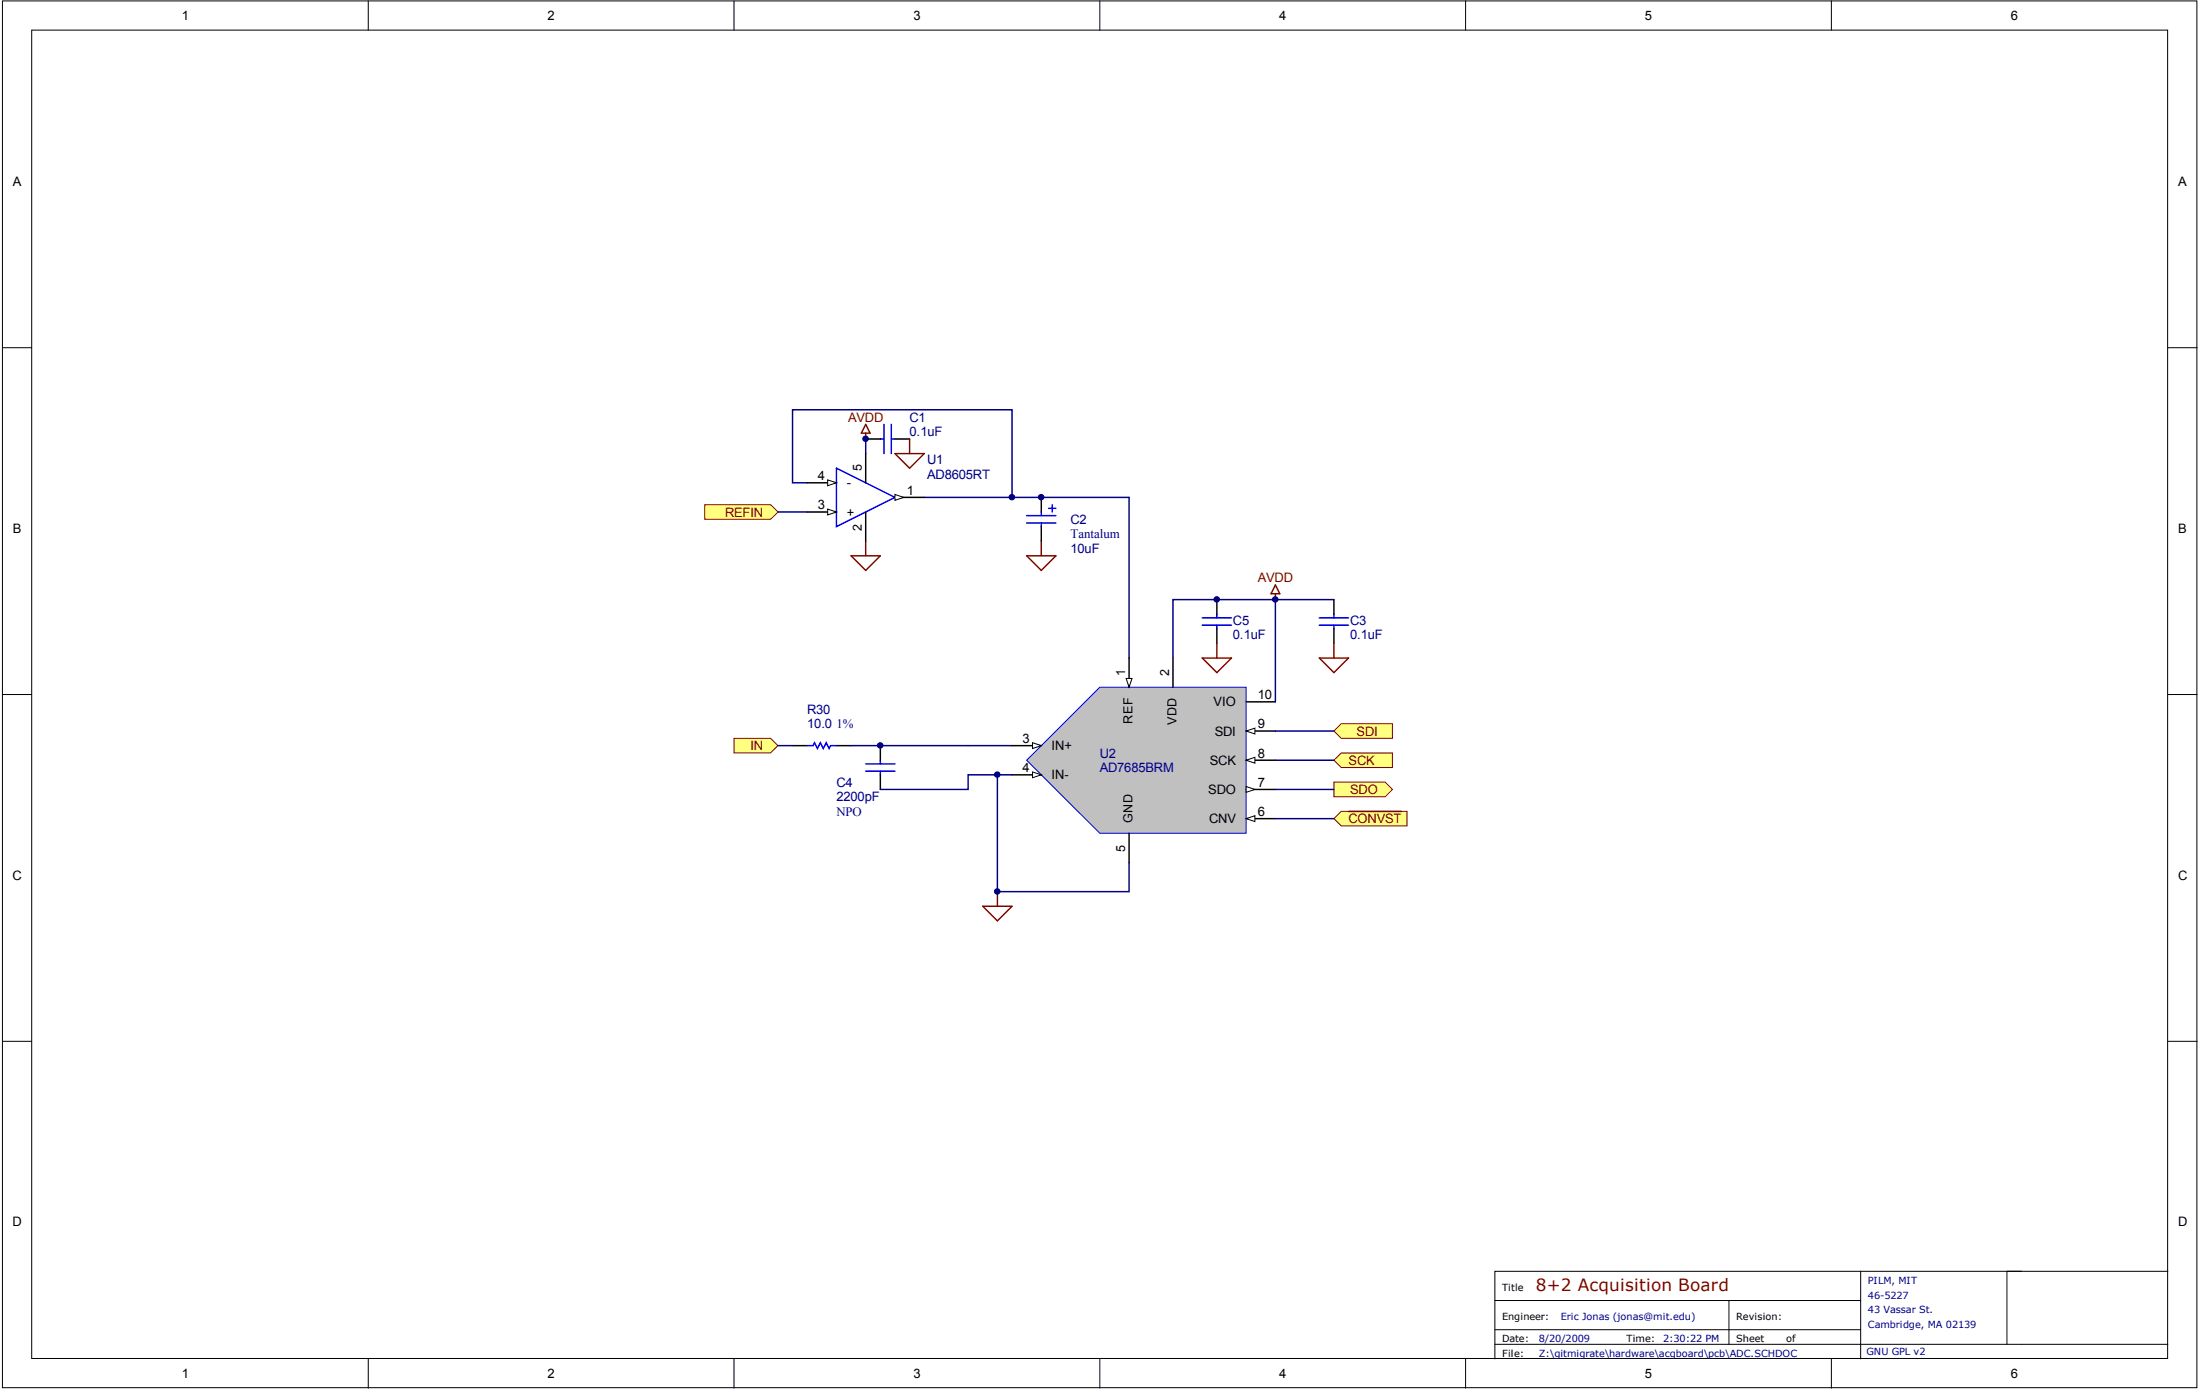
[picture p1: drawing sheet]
<svg xmlns="http://www.w3.org/2000/svg" width="275mm" height="174mm" viewBox="0 0 275 174" stroke-linecap="round" stroke-linejoin="round" font-family="sans-serif">
<g fill="#fff" stroke="#000" stroke-width=".13">
<path d="M.3 .1h274.5v173.4h-274.5z"/>
<path d="M4 3.8h267.1v166.1h-267.1z"/>
</g>
<g fill="none" stroke="#000" stroke-width=".13">
<path d="M46.1 .1v3.7M91.8 .1v3.7M137.6 .1v3.7M183.3 .1v3.7M229.1 .1v3.7M.3 43.5h3.7M271.2 43.5h3.6M.3 86.8h3.7M271.2 86.8h3.6M.3 130.2h3.7M271.2 130.2h3.6M232.7 159v10.9"/>
<path d="M252.9 159h-65.9v10.9M271.2 159h-20.2v9.1M46.1 169.9v3.7M91.8 169.9v3.7M137.6 169.9v3.7M183.3 169.9v3.7M187 162.6h45.7M187 168.1h84.2M187 166.3h45.7M216.3 162.6v5.5M229.1 169.9v3.7"/>
</g>
<g fill="#ffff80" stroke="#800000" stroke-width=".13">
<path d="M88.1 63.1h8.3l.9 .9-.9 .9h-8.3z" fill-rule="evenodd"/>
<path d="M91.8 92.3h4.6l.9 .9-.9 .9h-4.6z" fill-rule="evenodd"/>
</g>
<path d="M122.9 113.3h3.7l-1.9 1.8zM124.7 111.5v1.8" fill="none" stroke="#800000" stroke-width=".18"/>
<path d="M121.1 93.2h5.5" fill="none" stroke="#000080" stroke-width=".18"/>
<path d="M165 78.2h3.7M165 77.3h3.7M166.8 76.8v.5M166.8 78.2v.4" fill="none" stroke="#00f" stroke-width=".18"/>
<path d="M166.8 75v1.8M166.8 78.6v1.8" fill="none" stroke="#000" stroke-width=".18"/>
<path d="M166.8 102.4l1-1h8.2v1.9h-8.2z" fill-rule="evenodd" fill="#ffff80" stroke="#800000" stroke-width=".13"/>
<path d="M165 82.3h3.7l-1.9 1.8zM166.8 80.4v1.9M168.7 101.5h6.6" fill="none" stroke="#800000" stroke-width=".18"/>
<g fill="#ffff80" stroke="#800000" stroke-width=".13">
<path d="M166.8 95.1l1-1h6.4v1.9h-6.4z" fill-rule="evenodd"/>
<path d="M166.8 97.8h6.4l1 .9-1 .9h-6.4z" fill-rule="evenodd"/>
</g>
<path d="M107.7 54.2l.6-1.1 .5 1.1M111.9 56.7h3.7l-1.8 1.8zM113.8 54.9v1.8M106.4 69.5h3.7l-1.8 1.8zM108.3 67.7v1.8M128.4 69.5h3.7l-1.9 1.8zM130.2 67.7v1.8M159.5 73.1l.6 1.1h-1.1zM159.5 74.2v.8" fill="none" stroke="#800000" stroke-width=".18"/>
<path d="M108.3 54.9v1.8M97.3 64h3.7M126.6 62.2h14.6v20.1" fill="none" stroke="#000080" stroke-width=".18"/>
<path d="M110.6 53.1v3.6M111.5 53.1v3.6M111.5 54.9h.4" fill="none" stroke="#00f" stroke-width=".18"/>
<path d="M108.3 54.9h1.8M111.9 54.9h1.9" fill="none" stroke="#000" stroke-width=".18"/>
<path d="M128.4 95.1l9.2-9.2h18.3v18.3h-18.3z" fill-rule="evenodd" fill="#c0c0c0" stroke="#00f" stroke-width=".13"/>
<path d="M126.6 93.2h3.6" fill="none" stroke="#000" stroke-width=".18"/>
<path d="M129.1 92.9l1.1 .3-1.1 .4z" fill="#fff" stroke="#000" stroke-width=".13"/>
<path d="M126.6 96.9h3.6" fill="none" stroke="#000" stroke-width=".18"/>
<path d="M129.1 96.5l1.1 .4-1.1 .3z" fill="#fff" stroke="#000" stroke-width=".13"/>
<path d="M141.2 82.3v3.6M141.2 104.2v3.6" fill="none" stroke="#000" stroke-width=".18"/>
<path d="M140.9 84.8h.7l-.4 1.1z" fill="#fff" stroke="#000" stroke-width=".13"/>
<path d="M146.7 82.3v3.6M155.9 102.4h3.6" fill="none" stroke="#000" stroke-width=".18"/>
<path d="M155.9 102.4l1.1-.4v.7z" fill="#fff" stroke="#000" stroke-width=".13"/>
<path d="M155.9 98.7h3.6" fill="none" stroke="#000" stroke-width=".18"/>
<path d="M155.9 98.3l1.1 .4-1.1 .4z" fill="#fff" stroke="#000" stroke-width=".13"/>
<path d="M155.9 95.1h3.6" fill="none" stroke="#000" stroke-width=".18"/>
<path d="M155.9 95.1l1.1-.4v.7z" fill="#fff" stroke="#000" stroke-width=".13"/>
<path d="M155.9 91.4h3.6" fill="none" stroke="#000" stroke-width=".18"/>
<path d="M155.9 91.4l1.1-.4v.8z" fill="#fff" stroke="#000" stroke-width=".13"/>
<path d="M155.9 87.8h3.6" fill="none" stroke="#000" stroke-width=".18"/>
<path d="M166.8 91.4l1-.9h6.4v1.8h-6.4z" fill-rule="evenodd" fill="#ffff80" stroke="#800000" stroke-width=".13"/>
<path d="M101 60.4h-1.9v-9.2h27.5v11h-11M159.5 91.4h7.3M159.5 95.1h7.3M159.5 98.7h7.3M159.5 102.4h7.3" fill="none" stroke="#000080" stroke-width=".18"/>
<path d="M104.6 58.5l7.3 3.7-7.3 3.6z" fill="none" stroke="#00f" stroke-width=".18"/>
<path d="M108.3 56.7v3.7M108.3 64v3.7M111.9 62.2h3.7" fill="none" stroke="#000" stroke-width=".18"/>
<path d="M111.9 61.8l1.1 .4-1.1 .4z" fill="#fff" stroke="#000" stroke-width=".13"/>
<path d="M101 64h3.6" fill="none" stroke="#000" stroke-width=".18"/>
<path d="M103.5 63.7l1.1 .3-1.1 .4z" fill="#fff" stroke="#000" stroke-width=".13"/>
<path d="M101 60.4h3.6" fill="none" stroke="#000" stroke-width=".18"/>
<path d="M103.5 60l1.1 .4-1.1 .3z" fill="#fff" stroke="#000" stroke-width=".13"/>
<path d="M159.5 75h7.3M97.3 93.2h1.8M106.4 93.2h14.7M124.7 96.9v14.6h16.5v-3.7M126.6 96.9h-5.5v1.8h-11M146.7 82.3v-7.3h12.8v12.8" fill="none" stroke="#000080" stroke-width=".18"/>
<g fill="none" stroke="#00f" stroke-width=".18">
<path d="M128.4 64.5h3.7M128.4 65.4h3.7M130.2 64v.5M130.2 65.4v.4M131.2 63.6h.9M131.6 63.1v.9M150.4 78.2h3.6M150.4 77.3h3.6M152.2 76.8v.5M152.2 78.2v.4M101 93.2h.7l.2-.3 .3 .7 .4-.7 .4 .7 .3-.7 .4 .7 .2-.4h.7M108.3 96.4h3.6"/>
<path d="M108.3 95.5h3.6M110.1 95.1v.4M110.1 96.4v.5"/>
</g>
<path d="M130.2 62.2v1.8M130.2 65.8v1.9M152.2 75v1.8M152.2 78.6v1.8M99.1 93.2h1.9M104.6 93.2h1.8M110.1 93.2v1.9M110.1 96.9v1.8" fill="none" stroke="#000" stroke-width=".18"/>
<path d="M150.4 82.3h3.6l-1.8 1.8zM152.2 80.4v1.9" fill="none" stroke="#800000" stroke-width=".18"/>
<g fill="#000080" stroke="#000080" stroke-width=".13">
<circle cx="110.1" cy="93.2" r=".34"/>
<circle cx="124.7" cy="111.5" r=".34"/>
<circle cx="124.7" cy="96.9" r=".34"/>
<circle cx="126.6" cy="62.2" r=".34"/>
<circle cx="130.2" cy="62.2" r=".34"/>
<circle cx="152.2" cy="74.9" r=".34"/>
<circle cx="159.5" cy="74.9" r=".34"/>
</g>
<text font-size="2.1" fill="#800000" x="192.1" y="161.4">8+2 Acquisition Board</text>
<g font-size="1.6">
<text x="22.7" y="2.5">1</text>
<text x="68.5" y="2.5">2</text>
<text x="114.2" y="2.5">3</text>
<text x="160" y="2.5">4</text>
<text x="205.7" y="2.5">5</text>
<text x="251.5" y="2.5">6</text>
<text x="1.6" y="23.3">A</text>
<text x="272.5" y="23.3">A</text>
<text x="107.8" y="58.9" transform="rotate(-90 107.8 58.9)">5</text>
<text x="102.3" y="63.7">3</text>
<text x="102.3" y="60">4</text>
<text x="105.9" y="64.6">+</text>
<text x="105.9" y="60.9">-</text>
<text x="113.4" y="61.9">1</text>
<text x="1.6" y="66.6">B</text>
<text x="107.8" y="66.4" transform="rotate(-90 107.8 66.4)">2</text>
<text x="272.5" y="66.6">B</text>
<text x="140.7" y="84.5" transform="rotate(-90 140.7 84.5)">1</text>
<text x="146.2" y="84.5" transform="rotate(-90 146.2 84.5)">2</text>
<text x="151.8" y="88.3">VIO</text>
<text x="157.3" y="87.4">10</text>
<text x="127.9" y="92.9">3</text>
<text x="131.5" y="93.8">IN+</text>
<text x="141.7" y="90.5" transform="rotate(-90 141.7 90.5)">REF</text>
<text x="147.1" y="90.7" transform="rotate(-90 147.1 90.7)">VDD</text>
<text x="151.3" y="95.6">SCK</text>
<text x="151.9" y="92">SDI</text>
<text x="157.3" y="94.7">8</text>
<text x="157.3" y="91.1">9</text>
<text x="127.9" y="96.5">4</text>
<text x="131.5" y="97.5">IN-</text>
<text x="151.1" y="99.3">SDO</text>
<text x="157.3" y="98.4">7</text>
<text x="140.7" y="106.6" transform="rotate(-90 140.7 106.6)">5</text>
<text x="141.7" y="102.9" transform="rotate(-90 141.7 102.9)">GND</text>
<text x="151.2" y="102.9">CNV</text>
<text x="157.3" y="102">6</text>
<text x="1.6" y="110">C</text>
<text x="272.4" y="110">C</text>
<text x="1.6" y="153.3">D</text>
<text x="272.4" y="153.3">D</text>
<text x="22.7" y="172.3">1</text>
<text x="68.5" y="172.3">2</text>
<text x="114.2" y="172.3">3</text>
<text x="160" y="172.3">4</text>
<text x="205.7" y="172.3">5</text>
<text x="251.5" y="172.3">6</text>
</g>
<g font-size="1.6" fill="#800000">
<text x="106.1" y="52.7">AVDD</text>
<text x="90.7" y="64.6">REFIN</text>
<text x="157.3" y="72.8">AVDD</text>
<text x="93.9" y="93.8">IN</text>
<text x="168.7" y="95.6">SCK</text>
<text x="169.7" y="92">SDI</text>
<text x="168.9" y="99.3">SDO</text>
<text x="168.7" y="102.9">CONVST</text>
</g>
<g font-size="1.6" fill="#000080">
<text x="113.8" y="52.7">C1</text>
<text x="113.8" y="54.6">0.1uF</text>
<text x="116" y="58">U1</text>
<text x="116" y="59.8">AD8605RT</text>
<text x="133.9" y="65.5">C2</text>
<text x="133.9" y="69.2">10uF</text>
<text x="133.9" y="67.3">Tantalum</text>
<text x="154.2" y="79.9">0.1uF</text>
<text x="154.2" y="78.1">C5</text>
<text x="168.9" y="79.9">0.1uF</text>
<text x="168.9" y="78.1">C3</text>
<text x="101" y="89.2">R30</text>
<text x="101" y="91.1">10.0</text>
<text x="104.6" y="91">1%</text>
<text x="137.6" y="94.7">U2</text>
<text x="104.6" y="100.2">2200pF</text>
<text x="104.6" y="102">NPO</text>
<text x="104.6" y="98.4">C4</text>
<text x="137.6" y="96.5">AD7685BRM</text>
</g>
<g font-size="1.2">
<text x="187.9" y="161.4">Title</text>
<text x="187.9" y="165.1">Engineer:</text>
<text x="187.9" y="167.8">Date:</text>
<text x="203.4" y="167.8">Time:</text>
<text x="217.2" y="165.1">Revision:</text>
<text x="217.2" y="167.8">Sheet</text>
<text x="223.4" y="167.8">of</text>
<text x="187.9" y="169.7">File:</text>
</g>
<g font-size="1.2" fill="#000080">
<text x="233.6" y="160.5">PILM, MIT</text>
<text x="192.5" y="167.8">8/20/2009</text>
<text x="195.2" y="165.1">Eric Jonas (jonas@mit.edu)</text>
<text x="208" y="167.8">2:30:22 PM</text>
<text x="233.6" y="162.4">46-5227</text>
<text x="233.6" y="164.2">43 Vassar St.</text>
<text x="233.6" y="166">Cambridge, MA 02139</text>
<text x="192.5" y="169.7">Z:\gitmigrate\hardware\acqboard\pcb\ADC.SCHDOC</text>
<text x="233.5" y="169.5">GNU GPL v2</text>
</g>
<text font-size="1.1" fill="#000080" x="107.9" y="55.1">PIC101</text>
</svg>
